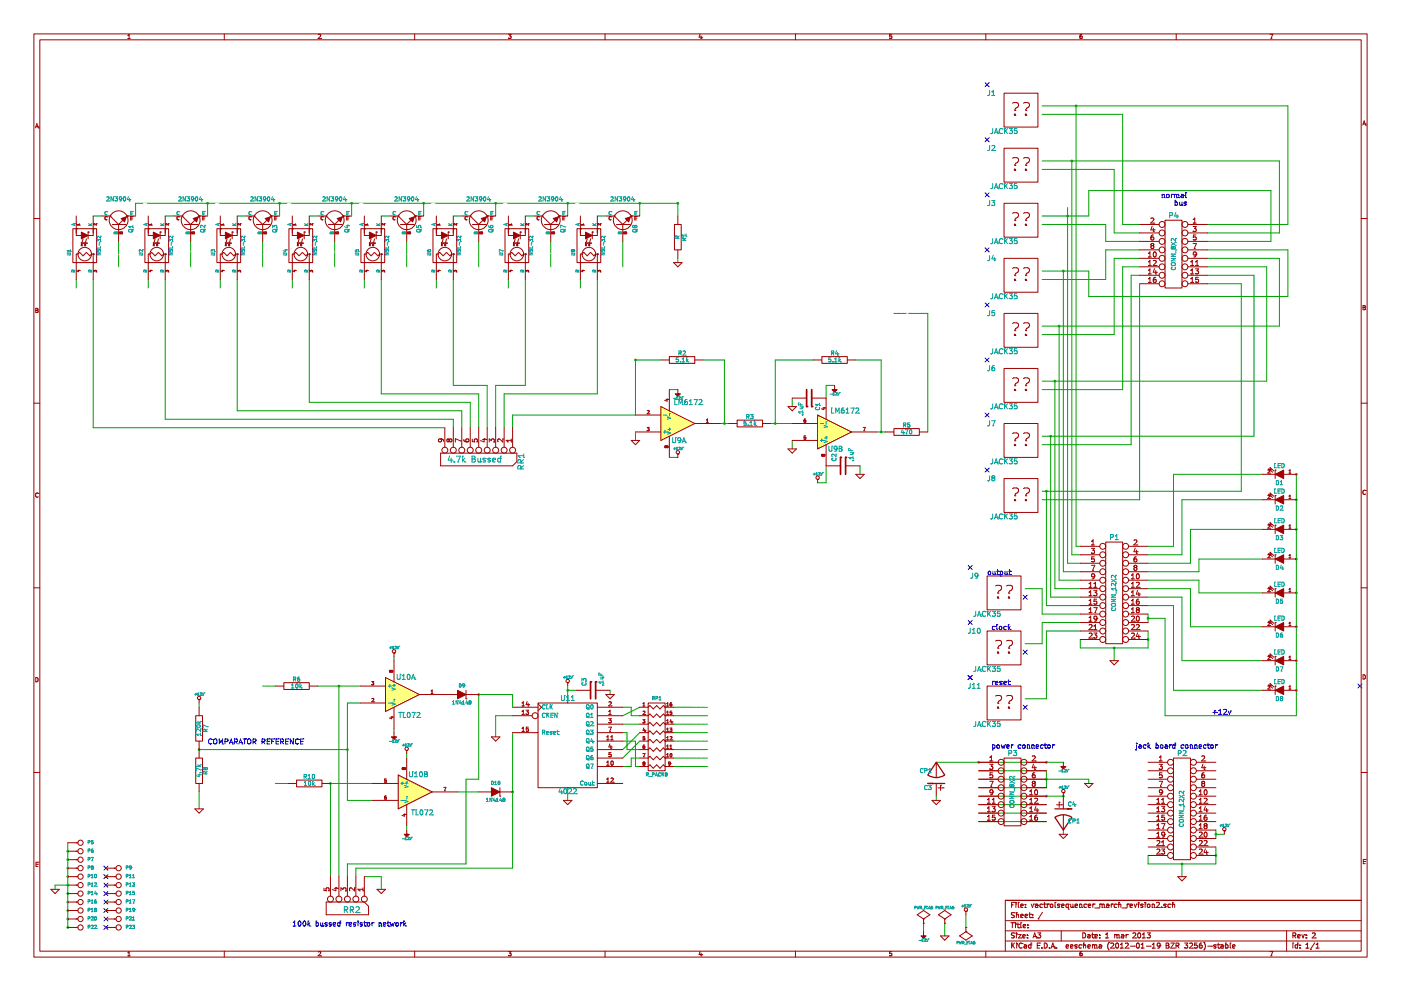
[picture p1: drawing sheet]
EESchema Schematic File Version 2  date 3/1/2013 7:57:41 AM
LIBS:power
LIBS:device
LIBS:transistors
LIBS:conn
LIBS:linear
LIBS:regul
LIBS:74xx
LIBS:cmos4000
LIBS:adc-dac
LIBS:memory
LIBS:xilinx
LIBS:special
LIBS:microcontrollers
LIBS:dsp
LIBS:microchip
LIBS:analog_switches
LIBS:motorola
LIBS:texas
LIBS:intel
LIBS:audio
LIBS:interface
LIBS:digital-audio
LIBS:philips
LIBS:display
LIBS:cypress
LIBS:siliconi
LIBS:opto
LIBS:atmel
LIBS:contrib
LIBS:valves
LIBS:jack
LIBS:lm359
LIBS:LowPassGate-cache
LIBS:mpy634p
LIBS:mpy634p2
LIBS:newlib
LIBS:LM3914 (2)
LIBS:vactrolsequencer-cache
EELAYER 25  0
EELAYER END
$Descr A3 16535 11700
encoding utf-8
Sheet 1 1
Title ""
Date "1 mar 2013"
Rev "2"
Comp ""
Comment1 ""
Comment2 ""
Comment3 ""
Comment4 ""
$EndDescr
Text Notes 11700 8100 0    60   ~ 0
reset
Text Notes 11700 7450 0    60   ~ 0
clock
Text Notes 11650 6800 0    60   ~ 0
output
Wire Wire Line
	15000 2250 15000 2850
Wire Wire Line
	15000 2250 12850 2250
Wire Wire Line
	12850 2250 12850 2550
Wire Wire Line
	12850 2550 12300 2550
Connection ~ 2350 8850
Connection ~ 4000 8100
Wire Wire Line
	4000 8100 4000 10350
Wire Wire Line
	14900 5600 13850 5600
Wire Wire Line
	13850 5600 13850 6450
Wire Wire Line
	13850 6450 13550 6450
Connection ~ 12400 5150
Wire Wire Line
	14250 3250 14800 3250
Wire Wire Line
	14800 3250 14800 5150
Wire Wire Line
	14800 5150 12300 5150
Connection ~ 12500 3850
Wire Wire Line
	14250 3050 15100 3050
Wire Wire Line
	15100 3050 15100 3850
Wire Wire Line
	15100 3850 12300 3850
Connection ~ 12600 2550
Wire Wire Line
	15000 2850 14250 2850
Connection ~ 12700 1250
Wire Wire Line
	14250 2650 15200 2650
Wire Wire Line
	15200 2650 15200 1250
Wire Wire Line
	15200 1250 12300 1250
Wire Wire Line
	13450 3150 13250 3150
Wire Wire Line
	13450 2950 13050 2950
Wire Wire Line
	13450 2750 13150 2750
Wire Wire Line
	12350 9500 11550 9500
Connection ~ 6050 9350
Wire Wire Line
	6050 8650 6050 10250
Wire Wire Line
	4100 10350 4100 10200
Wire Wire Line
	4100 10200 5500 10200
Wire Wire Line
	5500 10200 5500 9200
Wire Wire Line
	5500 9200 5650 9200
Wire Wire Line
	5650 9200 5650 8200
Connection ~ 5650 8200
Wire Wire Line
	7550 9050 7500 9050
Wire Wire Line
	7500 9050 7500 8750
Wire Wire Line
	7500 8750 7350 8750
Wire Wire Line
	7550 8850 7400 8850
Wire Wire Line
	7400 8850 7400 8650
Wire Wire Line
	7350 8950 7550 8750
Wire Wire Line
	7350 8550 7550 8550
Wire Wire Line
	7350 8350 7450 8350
Wire Wire Line
	9650 5700 9750 5700
Wire Wire Line
	7900 4600 8000 4600
Wire Wire Line
	800  10450 650  10450
Wire Wire Line
	650  10450 650  10500
Connection ~ 12350 9000
Wire Wire Line
	11050 9000 12550 9000
Wire Wire Line
	6700 8150 6800 8150
Wire Wire Line
	13950 10350 13950 10200
Connection ~ 14350 10100
Wire Wire Line
	14350 10000 14350 10200
Connection ~ 13550 7300
Wire Wire Line
	13550 7300 13750 7300
Connection ~ 13550 7550
Wire Wire Line
	13550 7450 13550 7650
Wire Wire Line
	12750 7350 12300 7350
Wire Wire Line
	12300 7350 12300 7600
Wire Wire Line
	12300 7600 12100 7600
Connection ~ 13150 7650
Wire Wire Line
	13150 7800 13150 7650
Wire Wire Line
	13550 7150 13850 7150
Wire Wire Line
	13850 7150 13850 8150
Wire Wire Line
	13850 8150 14900 8150
Wire Wire Line
	13550 7050 13950 7050
Wire Wire Line
	13550 6850 14150 6850
Wire Wire Line
	13550 6650 14050 6650
Wire Wire Line
	14900 5900 13950 5900
Wire Wire Line
	13950 7050 13950 7800
Wire Wire Line
	14150 6850 14150 7000
Wire Wire Line
	14150 7000 14900 7000
Wire Wire Line
	14050 6650 14050 6250
Wire Wire Line
	14050 6250 14900 6250
Wire Wire Line
	12750 7150 12350 7150
Wire Wire Line
	11550 9700 12350 9700
Wire Wire Line
	11550 9400 12550 9400
Wire Wire Line
	11550 9200 12850 9200
Wire Wire Line
	7350 2850 7350 3150
Wire Wire Line
	5650 2850 5650 3150
Wire Wire Line
	3950 2850 3950 3150
Wire Wire Line
	2250 2850 2250 3150
Wire Wire Line
	6200 3300 6200 4550
Wire Wire Line
	6200 4550 5850 4550
Wire Wire Line
	5850 4550 5850 5050
Wire Wire Line
	5650 5050 5650 4650
Wire Wire Line
	5650 4650 4500 4650
Wire Wire Line
	7050 3300 7050 4650
Wire Wire Line
	3650 3300 3650 4750
Wire Wire Line
	5350 5050 5350 4950
Wire Wire Line
	5350 4950 1950 4950
Wire Wire Line
	1950 4950 1950 3300
Wire Wire Line
	7800 4250 7500 4250
Wire Wire Line
	10900 10900 10900 11000
Wire Wire Line
	11050 9400 11050 9450
Connection ~ 12550 9400
Wire Wire Line
	12750 6650 12600 6650
Wire Wire Line
	8000 2550 8000 2400
Wire Wire Line
	12750 6950 12450 6950
Wire Wire Line
	12750 6750 12550 6750
Wire Wire Line
	12750 6550 12650 6550
Wire Wire Line
	12650 6550 12650 1900
Wire Wire Line
	12550 6750 12550 3200
Wire Wire Line
	12450 6950 12450 4500
Wire Wire Line
	12300 5250 13350 5250
Wire Wire Line
	13350 5250 13350 3250
Wire Wire Line
	12300 4600 13250 4600
Wire Wire Line
	13050 2950 13050 3300
Wire Wire Line
	13050 3300 12300 3300
Wire Wire Line
	13150 2750 13150 2000
Wire Wire Line
	13150 2000 12300 2000
Connection ~ 3900 9250
Connection ~ 12350 9200
Wire Wire Line
	12350 9100 12350 9300
Connection ~ 12350 9400
Wire Wire Line
	3100 8100 3250 8100
Wire Wire Line
	6050 8350 6050 8200
Wire Wire Line
	4650 8600 4650 8650
Wire Wire Line
	4250 8300 4100 8300
Wire Wire Line
	2350 8850 4100 8850
Wire Wire Line
	4250 8100 3750 8100
Wire Wire Line
	4650 7750 4650 7800
Wire Wire Line
	2350 8300 2350 8350
Wire Wire Line
	4800 8900 4800 8950
Wire Wire Line
	11150 10900 11150 11050
Wire Wire Line
	3250 9250 3400 9250
Connection ~ 15300 5600
Connection ~ 10400 5100
Wire Wire Line
	10400 5100 10400 4250
Wire Wire Line
	10400 4250 10100 4250
Connection ~ 8550 5000
Wire Wire Line
	8550 5000 8550 4250
Wire Wire Line
	8550 4250 8300 4250
Wire Wire Line
	9750 4700 9750 4550
Wire Wire Line
	10150 5500 10150 5600
Connection ~ 15300 7000
Connection ~ 15300 7400
Connection ~ 15300 6250
Connection ~ 5850 2400
Connection ~ 4150 2400
Connection ~ 2450 2400
Wire Wire Line
	5000 2400 5000 2550
Wire Wire Line
	4500 2550 4600 2550
Wire Wire Line
	4300 3400 4300 3300
Wire Wire Line
	5150 3400 5150 3300
Wire Wire Line
	5350 2550 5450 2550
Wire Wire Line
	5850 2400 5850 2550
Wire Wire Line
	7550 2550 7550 2400
Wire Wire Line
	7050 2550 7150 2550
Wire Wire Line
	6850 3400 6850 3300
Wire Wire Line
	6000 3400 6000 3300
Wire Wire Line
	6200 2550 6300 2550
Wire Wire Line
	6700 2400 6700 2550
Wire Wire Line
	3300 2400 3300 2550
Wire Wire Line
	2800 2550 2900 2550
Wire Wire Line
	2600 3400 2600 3300
Wire Wire Line
	3450 3400 3450 3300
Wire Wire Line
	3650 2550 3750 2550
Wire Wire Line
	4150 2400 4150 2550
Wire Wire Line
	2450 2400 2450 2550
Wire Wire Line
	1950 2550 2050 2550
Wire Wire Line
	1750 3400 1750 3300
Wire Wire Line
	900  3400 900  3300
Wire Wire Line
	8000 3050 8000 3100
Wire Wire Line
	9350 5000 9100 5000
Wire Wire Line
	9350 5200 9350 5300
Wire Wire Line
	7500 5100 7500 5200
Wire Wire Line
	8500 5000 8600 5000
Wire Wire Line
	10450 5100 10350 5100
Connection ~ 7500 4250
Wire Wire Line
	1100 2550 1200 2550
Wire Wire Line
	1600 2550 1600 2400
Connection ~ 3300 2400
Connection ~ 5000 2400
Connection ~ 6700 2400
Connection ~ 15300 6600
Connection ~ 15300 7800
Wire Wire Line
	7500 4250 7500 4900
Connection ~ 7550 2400
Wire Wire Line
	6050 8450 5850 8450
Wire Wire Line
	5850 8450 5850 8700
Wire Wire Line
	9350 4700 9350 4800
Wire Wire Line
	9750 5700 9750 5500
Wire Wire Line
	9600 4250 9150 4250
Wire Wire Line
	9150 4250 9150 5000
Connection ~ 9150 5000
Wire Wire Line
	7950 8450 8350 8450
Wire Wire Line
	7950 8350 8350 8350
Wire Wire Line
	7950 8850 8350 8850
Wire Wire Line
	7950 8550 8350 8550
Wire Wire Line
	7950 8750 8350 8750
Wire Wire Line
	7950 8950 8350 8950
Wire Wire Line
	7950 8650 8350 8650
Wire Wire Line
	7950 9050 8350 9050
Wire Wire Line
	11400 10800 11400 10950
Wire Wire Line
	4800 9750 4800 9800
Wire Wire Line
	4400 9250 3900 9250
Wire Wire Line
	4100 8300 4100 9450
Wire Wire Line
	4100 9450 4400 9450
Connection ~ 4100 8850
Wire Wire Line
	6050 8200 5650 8200
Wire Wire Line
	5400 9350 5650 9350
Wire Wire Line
	12850 9200 12850 9250
Wire Wire Line
	10550 3700 10950 3700
Wire Wire Line
	10950 3700 10950 5100
Wire Wire Line
	12300 1350 13250 1350
Wire Wire Line
	13250 1350 13250 2650
Wire Wire Line
	12300 2650 13050 2650
Wire Wire Line
	13050 2650 13050 2850
Wire Wire Line
	12300 3950 13150 3950
Wire Wire Line
	13150 3950 13150 3050
Wire Wire Line
	13250 4600 13250 3150
Wire Wire Line
	12300 5900 13450 5900
Wire Wire Line
	13450 5900 13450 3350
Wire Wire Line
	12400 5150 12400 7050
Wire Wire Line
	12500 3850 12500 6850
Wire Wire Line
	12700 1250 12700 6450
Wire Wire Line
	12700 6450 12750 6450
Wire Wire Line
	12500 6850 12750 6850
Wire Wire Line
	12400 7050 12750 7050
Wire Wire Line
	12350 7150 12350 5800
Wire Wire Line
	1600 2400 8000 2400
Connection ~ 8000 2400
Wire Wire Line
	6700 9450 6700 9300
Wire Wire Line
	12550 9850 12550 9800
Connection ~ 11550 9000
Wire Wire Line
	7500 4900 6050 4900
Wire Wire Line
	6050 4900 6050 5050
Wire Wire Line
	5250 5050 1100 5050
Wire Wire Line
	1100 5050 1100 3300
Wire Wire Line
	2800 3300 2800 4850
Wire Wire Line
	2800 4850 5450 4850
Wire Wire Line
	5450 4850 5450 5050
Wire Wire Line
	4500 4650 4500 3300
Wire Wire Line
	3650 4750 5550 4750
Wire Wire Line
	5550 4750 5550 5050
Wire Wire Line
	7050 4650 5950 4650
Wire Wire Line
	5950 4650 5950 5050
Wire Wire Line
	5350 3300 5350 4550
Wire Wire Line
	5350 4550 5750 4550
Wire Wire Line
	5750 4550 5750 5050
Wire Wire Line
	1400 2850 1400 3150
Wire Wire Line
	3100 2850 3100 3150
Wire Wire Line
	4800 2850 4800 3150
Wire Wire Line
	6500 2850 6500 3150
Wire Wire Line
	12350 9100 11550 9100
Wire Wire Line
	12350 9300 11550 9300
Wire Wire Line
	11550 9600 12350 9600
Connection ~ 15300 5900
Wire Wire Line
	13950 5900 13950 6550
Wire Wire Line
	14900 6600 14150 6600
Wire Wire Line
	14150 6600 14150 6750
Wire Wire Line
	14900 7400 14050 7400
Wire Wire Line
	14050 7400 14050 6950
Wire Wire Line
	13950 6550 13550 6550
Wire Wire Line
	14150 6750 13550 6750
Wire Wire Line
	14050 6950 13550 6950
Wire Wire Line
	13950 7800 14900 7800
Wire Wire Line
	13550 7650 12750 7650
Wire Wire Line
	12750 7650 12750 7550
Wire Wire Line
	12100 6950 12300 6950
Wire Wire Line
	12300 6950 12300 7250
Wire Wire Line
	12300 7250 12750 7250
Wire Wire Line
	12100 8250 12350 8250
Wire Wire Line
	12350 8250 12350 7450
Wire Wire Line
	12350 7450 12750 7450
Wire Wire Line
	13550 7350 13550 7250
Wire Wire Line
	13550 10100 13550 10200
Wire Wire Line
	13550 10200 14350 10200
Wire Wire Line
	14350 9900 14350 9800
Wire Wire Line
	14450 9850 14350 9850
Connection ~ 14350 9850
Wire Wire Line
	7200 8150 7200 8200
Wire Wire Line
	15300 5600 15300 8450
Wire Wire Line
	15300 8450 13750 8450
Wire Wire Line
	13750 8450 13750 7300
Connection ~ 15300 8150
Wire Wire Line
	800  9950 800  10950
Connection ~ 800  10050
Connection ~ 800  10150
Connection ~ 800  10250
Connection ~ 800  10350
Connection ~ 800  10450
Connection ~ 800  10550
Connection ~ 800  10650
Connection ~ 800  10750
Connection ~ 800  10850
Connection ~ 800  10950
Wire Wire Line
	7900 5400 8000 5400
Wire Wire Line
	9750 4550 9850 4550
Wire Wire Line
	7350 8450 7550 8350
Wire Wire Line
	7450 8350 7450 8450
Wire Wire Line
	7450 8450 7550 8450
Wire Wire Line
	7550 8650 7350 8850
Wire Wire Line
	7400 8650 7350 8650
Wire Wire Line
	7350 9050 7450 9050
Wire Wire Line
	7450 9050 7450 8950
Wire Wire Line
	7450 8950 7550 8950
Wire Wire Line
	4300 10350 4500 10350
Wire Wire Line
	4500 10350 4500 10500
Wire Wire Line
	3900 9250 3900 10350
Connection ~ 13950 10200
Wire Wire Line
	4200 10350 4200 10250
Wire Wire Line
	4200 10250 6050 10250
Wire Wire Line
	13250 2650 13450 2650
Wire Wire Line
	13050 2850 13450 2850
Wire Wire Line
	13150 3050 13450 3050
Wire Wire Line
	13350 3250 13450 3250
Wire Wire Line
	12300 1900 15100 1900
Wire Wire Line
	15100 1900 15100 2750
Wire Wire Line
	15100 2750 14250 2750
Connection ~ 12650 1900
Wire Wire Line
	12300 3200 12850 3200
Wire Wire Line
	12850 3200 12850 3500
Wire Wire Line
	12850 3500 15200 3500
Wire Wire Line
	15200 3500 15200 2950
Wire Wire Line
	15200 2950 14250 2950
Connection ~ 12550 3200
Wire Wire Line
	12300 4500 14950 4500
Wire Wire Line
	14950 4500 14950 3150
Wire Wire Line
	14950 3150 14250 3150
Connection ~ 12450 4500
Wire Wire Line
	12300 5800 14650 5800
Wire Wire Line
	14650 5800 14650 3350
Wire Wire Line
	14650 3350 14250 3350
Connection ~ 12350 5800
Wire Wire Line
	6700 8300 6700 8100
Connection ~ 6700 8150
Wire Wire Line
	2350 9350 2350 9550
Wire Wire Line
	12600 6650 12600 2450
$Comp
L R R8
U 1 1
P 2350 9100
F 0 "R8" V 2430 9100 50  0000 C CNN
F 1 "4.7k" V 2350 9100 50  0000 C CNN
	1    2350 9100
	1    0    0    -1  
$EndComp
$Comp
L +12V #PWR01
U 1 1
P 6700 8100
F 0 "#PWR01" H 6700 8050 20  0001 C CNN
F 1 "+12V" H 6700 8200 30  0000 C CNN
	1    6700 8100
	1    0    0    -1  
$EndComp
Text Notes 14300 8450 0    60   ~ 0
+12v
Text Notes 3450 10950 0    60   ~ 0
100k bussed resistor network
Text Notes 2450 8800 0    60   ~ 0
COMPARATOR REFERENCE\n
$Comp
L GND #PWR02
U 1 1
P 2350 9550
F 0 "#PWR02" H 2350 9550 30  0001 C CNN
F 1 "GND" H 2350 9480 30  0001 C CNN
	1    2350 9550
	1    0    0    -1  
$EndComp
$Comp
L GND #PWR03
U 1 1
P 4500 10500
F 0 "#PWR03" H 4500 10500 30  0001 C CNN
F 1 "GND" H 4500 10430 30  0001 C CNN
	1    4500 10500
	1    0    0    -1  
$EndComp
$Comp
L RR5 RR2
U 1 1
P 4100 10700
F 0 "RR2" V 4150 10750 70  0000 C CNN
F 1 "100k" H 8230 21400 100 0001 C CNN
F 4 "652-4605X-1LF-100K" H 4100 10700 60  0001 C CNN "part"
	1    4100 10700
	0    1    1    0   
$EndComp
NoConn ~ 16050 8100
NoConn ~ 1250 10950
NoConn ~ 1250 10850
NoConn ~ 1250 10750
NoConn ~ 1250 10650
NoConn ~ 1250 10550
NoConn ~ 1250 10450
NoConn ~ 1250 10350
NoConn ~ 1250 10250
$Comp
L GND #PWR04
U 1 1
P 650 10500
F 0 "#PWR04" H 650 10500 30  0001 C CNN
F 1 "GND" H 650 10430 30  0001 C CNN
	1    650  10500
	1    0    0    -1  
$EndComp
$Comp
L CONN_1 P9
U 1 1
P 1400 10250
F 0 "P9" H 1480 10250 40  0000 L CNN
F 1 "CONN_1" H 1400 10305 30  0001 C CNN
	1    1400 10250
	1    0    0    -1  
$EndComp
$Comp
L CONN_1 P11
U 1 1
P 1400 10350
F 0 "P11" H 1480 10350 40  0000 L CNN
F 1 "CONN_1" H 1400 10405 30  0001 C CNN
	1    1400 10350
	1    0    0    -1  
$EndComp
$Comp
L CONN_1 P15
U 1 1
P 1400 10550
F 0 "P15" H 1480 10550 40  0000 L CNN
F 1 "CONN_1" H 1400 10605 30  0001 C CNN
	1    1400 10550
	1    0    0    -1  
$EndComp
$Comp
L CONN_1 P13
U 1 1
P 1400 10450
F 0 "P13" H 1480 10450 40  0000 L CNN
F 1 "CONN_1" H 1400 10505 30  0001 C CNN
	1    1400 10450
	1    0    0    -1  
$EndComp
$Comp
L CONN_1 P21
U 1 1
P 1400 10850
F 0 "P21" H 1480 10850 40  0000 L CNN
F 1 "CONN_1" H 1400 10905 30  0001 C CNN
	1    1400 10850
	1    0    0    -1  
$EndComp
$Comp
L CONN_1 P23
U 1 1
P 1400 10950
F 0 "P23" H 1480 10950 40  0000 L CNN
F 1 "CONN_1" H 1400 11005 30  0001 C CNN
	1    1400 10950
	1    0    0    -1  
$EndComp
$Comp
L CONN_1 P19
U 1 1
P 1400 10750
F 0 "P19" H 1480 10750 40  0000 L CNN
F 1 "CONN_1" H 1400 10805 30  0001 C CNN
	1    1400 10750
	1    0    0    -1  
$EndComp
$Comp
L CONN_1 P17
U 1 1
P 1400 10650
F 0 "P17" H 1480 10650 40  0000 L CNN
F 1 "CONN_1" H 1400 10705 30  0001 C CNN
	1    1400 10650
	1    0    0    -1  
$EndComp
$Comp
L CONN_1 P18
U 1 1
P 950 10750
F 0 "P18" H 1030 10750 40  0000 L CNN
F 1 "CONN_1" H 950 10805 30  0001 C CNN
	1    950  10750
	1    0    0    -1  
$EndComp
$Comp
L CONN_1 P20
U 1 1
P 950 10850
F 0 "P20" H 1030 10850 40  0000 L CNN
F 1 "CONN_1" H 950 10905 30  0001 C CNN
	1    950  10850
	1    0    0    -1  
$EndComp
$Comp
L CONN_1 P22
U 1 1
P 950 10950
F 0 "P22" H 1030 10950 40  0000 L CNN
F 1 "CONN_1" H 950 11005 30  0001 C CNN
	1    950  10950
	1    0    0    -1  
$EndComp
$Comp
L CONN_1 P10
U 1 1
P 950 10350
F 0 "P10" H 1030 10350 40  0000 L CNN
F 1 "CONN_1" H 950 10405 30  0001 C CNN
	1    950  10350
	1    0    0    -1  
$EndComp
$Comp
L CONN_1 P12
U 1 1
P 950 10450
F 0 "P12" H 1030 10450 40  0000 L CNN
F 1 "CONN_1" H 950 10505 30  0001 C CNN
	1    950  10450
	1    0    0    -1  
$EndComp
$Comp
L CONN_1 P16
U 1 1
P 950 10650
F 0 "P16" H 1030 10650 40  0000 L CNN
F 1 "CONN_1" H 950 10705 30  0001 C CNN
	1    950  10650
	1    0    0    -1  
$EndComp
$Comp
L CONN_1 P14
U 1 1
P 950 10550
F 0 "P14" H 1030 10550 40  0000 L CNN
F 1 "CONN_1" H 950 10605 30  0001 C CNN
	1    950  10550
	1    0    0    -1  
$EndComp
$Comp
L CONN_1 P7
U 1 1
P 950 10150
F 0 "P7" H 1030 10150 40  0000 L CNN
F 1 "CONN_1" H 950 10205 30  0001 C CNN
	1    950  10150
	1    0    0    -1  
$EndComp
$Comp
L CONN_1 P8
U 1 1
P 950 10250
F 0 "P8" H 1030 10250 40  0000 L CNN
F 1 "CONN_1" H 950 10305 30  0001 C CNN
	1    950  10250
	1    0    0    -1  
$EndComp
$Comp
L CONN_1 P6
U 1 1
P 950 10050
F 0 "P6" H 1030 10050 40  0000 L CNN
F 1 "CONN_1" H 950 10105 30  0001 C CNN
	1    950  10050
	1    0    0    -1  
$EndComp
$Comp
L CONN_1 P5
U 1 1
P 950 9950
F 0 "P5" H 1030 9950 40  0000 L CNN
F 1 "CONN_1" H 950 10005 30  0001 C CNN
	1    950  9950
	1    0    0    -1  
$EndComp
$Comp
L -12V #PWR05
U 1 1
P 12550 9000
F 0 "#PWR05" H 12550 9130 20  0001 C CNN
F 1 "-12V" H 12550 9100 30  0000 C CNN
	1    12550 9000
	-1   0    0    1   
$EndComp
$Comp
L GND #PWR06
U 1 1
P 7200 8200
F 0 "#PWR06" H 7200 8200 30  0001 C CNN
F 1 "GND" H 7200 8130 30  0001 C CNN
	1    7200 8200
	1    0    0    -1  
$EndComp
$Comp
L C C3
U 1 1
P 7000 8150
F 0 "C3" H 7050 8250 50  0000 L CNN
F 1 ".1uF" H 7050 8050 50  0000 L CNN
	1    7000 8150
	0    -1   -1   0   
$EndComp
NoConn ~ 11450 6700
Text Label 14350 9700 0    60   ~ 0
anode8
Text Label 14350 9600 0    60   ~ 0
anode7
Text Label 14350 9500 0    60   ~ 0
anode6
Text Label 14350 9400 0    60   ~ 0
anode5
Text Label 14350 9300 0    60   ~ 0
anode4
Text Label 14350 9200 0    60   ~ 0
anode3
Text Label 14350 9100 0    60   ~ 0
anode2
Text Label 14350 9000 0    60   ~ 0
anode1
$Comp
L +12V #PWR07
U 1 1
P 14450 9850
F 0 "#PWR07" H 14450 9800 20  0001 C CNN
F 1 "+12V" H 14450 9950 30  0000 C CNN
	1    14450 9850
	-1   0    0    -1  
$EndComp
$Comp
L GND #PWR08
U 1 1
P 13950 10350
F 0 "#PWR08" H 13950 10350 30  0001 C CNN
F 1 "GND" H 13950 10280 30  0001 C CNN
	1    13950 10350
	1    0    0    -1  
$EndComp
Text Label 6850 2550 1    60   ~ 0
anode8
Text Label 6000 2550 1    60   ~ 0
anode7
Text Label 5150 2550 1    60   ~ 0
anode6
Text Label 4300 2550 1    60   ~ 0
anode5
Text Label 3450 2550 1    60   ~ 0
anode4
Text Label 2600 2550 1    60   ~ 0
anode3
Text Label 1750 2550 1    60   ~ 0
anode2
Text Label 900  2550 1    60   ~ 0
anode1
$Comp
L CONN_12X2 P2
U 1 1
P 13950 9550
F 0 "P2" H 13950 10200 60  0000 C CNN
F 1 "CONN_12X2" V 13950 9550 50  0000 C CNN
	1    13950 9550
	1    0    0    -1  
$EndComp
$Comp
L CONN_12X2 P1
U 1 1
P 13150 7000
F 0 "P1" H 13150 7650 60  0000 C CNN
F 1 "CONN_12X2" V 13150 7000 50  0000 C CNN
	1    13150 7000
	1    0    0    -1  
$EndComp
$Comp
L -12V #PWR09
U 1 1
P 4650 8650
F 0 "#PWR09" H 4650 8780 20  0001 C CNN
F 1 "-12V" H 4650 8750 30  0000 C CNN
	1    4650 8650
	-1   0    0    1   
$EndComp
$Comp
L -12V #PWR010
U 1 1
P 4800 9800
F 0 "#PWR010" H 4800 9930 20  0001 C CNN
F 1 "-12V" H 4800 9900 30  0000 C CNN
	1    4800 9800
	-1   0    0    1   
$EndComp
$Comp
L CONN_8X2 P4
U 1 1
P 13850 3000
F 0 "P4" H 13850 3450 60  0000 C CNN
F 1 "CONN_8X2" V 13850 3000 50  0000 C CNN
	1    13850 3000
	-1   0    0    -1  
$EndComp
$Comp
L CONN_8X2 P3
U 1 1
P 11950 9350
F 0 "P3" H 11950 9800 60  0000 C CNN
F 1 "CONN_8X2" V 11950 9350 50  0000 C CNN
	1    11950 9350
	1    0    0    -1  
$EndComp
Text Label 7350 3150 1    60   ~ 0
led8
Text Label 6500 3150 1    60   ~ 0
led7
Text Label 5650 3150 1    60   ~ 0
led6
Text Label 4800 3150 1    60   ~ 0
led5
Text Label 3950 3150 1    60   ~ 0
led4
Text Label 3100 3150 1    60   ~ 0
led3
Text Label 2250 3150 1    60   ~ 0
led2
Text Label 1400 3150 1    60   ~ 0
led1
Text Label 2600 3400 3    60   ~ 0
input3
Text Label 6000 3400 3    60   ~ 0
input7
$Comp
L R_PACK8 RP1
U 1 1
P 7750 8700
F 0 "RP1" H 7750 9150 40  0000 C CNN
F 1 "R_PACK8" H 7750 8250 40  0000 C CNN
	1    7750 8700
	1    0    0    -1  
$EndComp
$Comp
L RR8 RR1
U 1 1
P 5600 5400
F 0 "RR1" H 5650 5950 70  0000 C CNN
F 1 "4.7k Bussed" V 5630 5400 70  0000 C CNN
F 4 "652-4609X-1LF-4.7K" H 5600 5400 60  0001 C CNN "part"
	1    5600 5400
	0    1    1    0   
$EndComp
$Comp
L -12V #PWR011
U 1 1
P 10900 11000
F 0 "#PWR011" H 10900 11130 20  0001 C CNN
F 1 "-12V" H 10900 11100 30  0000 C CNN
	1    10900 11000
	-1   0    0    1   
$EndComp
$Comp
L CP1 C3
U 1 1
P 11050 9200
F 0 "C3" H 11100 9300 50  0000 L CNN
F 1 "CP1" H 11100 9100 50  0000 L CNN
	1    11050 9200
	-1   0    0    1   
$EndComp
$Comp
L GND #PWR012
U 1 1
P 11050 9450
F 0 "#PWR012" H 11050 9450 30  0001 C CNN
F 1 "GND" H 11050 9380 30  0001 C CNN
	1    11050 9450
	1    0    0    -1  
$EndComp
$Comp
L PWR_FLAG #FLG013
U 1 1
P 10900 10900
F 0 "#FLG013" H 10900 10995 30  0001 C CNN
F 1 "PWR_FLAG" H 10900 11080 30  0000 C CNN
	1    10900 10900
	1    0    0    -1  
$EndComp
$Comp
L 2N3904 Q8
U 1 1
P 7350 2650
F 0 "Q8" H 7350 2500 50  0000 R CNN
F 1 "2N3904" V 7650 2800 50  0000 R CNN
	1    7350 2650
	0    -1   -1   0   
$EndComp
$Comp
L 2N3904 Q7
U 1 1
P 6500 2650
F 0 "Q7" H 6500 2500 50  0000 R CNN
F 1 "2N3904" V 6800 2800 50  0000 R CNN
	1    6500 2650
	0    -1   -1   0   
$EndComp
$Comp
L 2N3904 Q6
U 1 1
P 5650 2650
F 0 "Q6" H 5650 2500 50  0000 R CNN
F 1 "2N3904" V 5950 2800 50  0000 R CNN
	1    5650 2650
	0    -1   -1   0   
$EndComp
$Comp
L 2N3904 Q5
U 1 1
P 4800 2650
F 0 "Q5" H 4800 2500 50  0000 R CNN
F 1 "2N3904" V 5100 2800 50  0000 R CNN
	1    4800 2650
	0    -1   -1   0   
$EndComp
$Comp
L 2N3904 Q4
U 1 1
P 3950 2650
F 0 "Q4" H 3950 2500 50  0000 R CNN
F 1 "2N3904" V 4250 2800 50  0000 R CNN
	1    3950 2650
	0    -1   -1   0   
$EndComp
$Comp
L 2N3904 Q3
U 1 1
P 3100 2650
F 0 "Q3" H 3100 2500 50  0000 R CNN
F 1 "2N3904" V 3400 2800 50  0000 R CNN
	1    3100 2650
	0    -1   -1   0   
$EndComp
$Comp
L 2N3904 Q2
U 1 1
P 2250 2650
F 0 "Q2" H 2250 2500 50  0000 R CNN
F 1 "2N3904" V 2550 2800 50  0000 R CNN
	1    2250 2650
	0    -1   -1   0   
$EndComp
$Comp
L 2N3904 Q1
U 1 1
P 1400 2650
F 0 "Q1" H 1400 2500 50  0000 R CNN
F 1 "2N3904" V 1700 2800 50  0000 R CNN
	1    1400 2650
	0    -1   -1   0   
$EndComp
$Comp
L GND #PWR014
U 1 1
P 12550 9850
F 0 "#PWR014" H 12550 9850 30  0001 C CNN
F 1 "GND" H 12550 9780 30  0001 C CNN
	1    12550 9850
	1    0    0    -1  
$EndComp
$Comp
L CP1 C4
U 1 1
P 12550 9600
F 0 "C4" H 12600 9700 50  0000 L CNN
F 1 "CP1" H 12600 9500 50  0000 L CNN
	1    12550 9600
	1    0    0    -1  
$EndComp
$Comp
L GND #PWR015
U 1 1
P 6700 9450
F 0 "#PWR015" H 6700 9450 30  0001 C CNN
F 1 "GND" H 6700 9380 30  0001 C CNN
	1    6700 9450
	1    0    0    -1  
$EndComp
NoConn ~ 11450 8000
NoConn ~ 11450 8000
NoConn ~ 11450 7350
NoConn ~ 12100 7050
NoConn ~ 12100 7700
NoConn ~ 12100 8350
NoConn ~ 11650 1000
NoConn ~ 11650 1650
NoConn ~ 11650 2300
NoConn ~ 11650 2950
NoConn ~ 11650 3600
NoConn ~ 11650 4250
NoConn ~ 11650 4900
NoConn ~ 11650 5550
$Comp
L JACK35 J10
U 1 1
P 11850 7650
F 0 "J10" H 11500 7450 60  0000 C CNN
F 1 "JACK35" H 11650 7900 60  0000 C CNN
	1    11850 7650
	1    0    0    1   
$EndComp
$Comp
L JACK35 J8
U 1 1
P 12050 5850
F 0 "J8" H 11700 5650 60  0000 C CNN
F 1 "JACK35" H 11850 6100 60  0000 C CNN
	1    12050 5850
	1    0    0    1   
$EndComp
$Comp
L JACK35 J7
U 1 1
P 12050 5200
F 0 "J7" H 11700 5000 60  0000 C CNN
F 1 "JACK35" H 11850 5450 60  0000 C CNN
	1    12050 5200
	1    0    0    1   
$EndComp
$Comp
L JACK35 J2
U 1 1
P 12050 1950
F 0 "J2" H 11700 1750 60  0000 C CNN
F 1 "JACK35" H 11850 2200 60  0000 C CNN
	1    12050 1950
	1    0    0    1   
$EndComp
Text Label 3250 9250 0    60   ~ 0
reset
Text Label 3100 8100 0    60   ~ 0
clock
Text Notes 14012 2350 2    60   ~ 0
normal\nbus
Text Notes 14368 8850 2    60   ~ 0
jack board connector
Text Label 13550 10000 2    60   ~ 0
reset
Text Label 13550 9900 2    60   ~ 0
clock
Text Label 13550 9800 2    60   ~ 0
output
Text Label 13550 9700 2    60   ~ 0
input8
Text Label 13550 9600 2    60   ~ 0
input7
Text Label 13550 9500 2    60   ~ 0
input6
Text Label 13550 9400 2    60   ~ 0
input5
Text Label 13550 9300 2    60   ~ 0
input4
Text Label 13550 9200 2    60   ~ 0
input3
Text Label 13550 9100 2    60   ~ 0
input2
Text Label 13550 9000 2    60   ~ 0
input1
Text Label 10550 3700 0    60   ~ 0
output
$Comp
L GND #PWR016
U 1 1
P 13150 7800
F 0 "#PWR016" H 13150 7800 30  0001 C CNN
F 1 "GND" H 13150 7730 30  0001 C CNN
	1    13150 7800
	1    0    0    -1  
$EndComp
Text Notes 11700 8850 0    60   ~ 0
power connector
Text Label 900  3400 3    60   ~ 0
input1
Text Label 1750 3400 3    60   ~ 0
input2
Text Label 3450 3400 3    60   ~ 0
input4
Text Label 4300 3400 3    60   ~ 0
input5
Text Label 5150 3400 3    60   ~ 0
input6
Text Label 6850 3400 3    60   ~ 0
input8
$Comp
L JACK35 J11
U 1 1
P 11850 8300
F 0 "J11" H 11500 8100 60  0000 C CNN
F 1 "JACK35" H 11650 8550 60  0000 C CNN
	1    11850 8300
	1    0    0    1   
$EndComp
$Comp
L JACK35 J9
U 1 1
P 11850 7000
F 0 "J9" H 11500 6800 60  0000 C CNN
F 1 "JACK35" H 11650 7250 60  0000 C CNN
	1    11850 7000
	1    0    0    1   
$EndComp
$Comp
L JACK35 J5
U 1 1
P 12050 3900
F 0 "J5" H 11700 3700 60  0000 C CNN
F 1 "JACK35" H 11850 4150 60  0000 C CNN
	1    12050 3900
	1    0    0    1   
$EndComp
$Comp
L JACK35 J4
U 1 1
P 12050 3250
F 0 "J4" H 11700 3050 60  0000 C CNN
F 1 "JACK35" H 11850 3500 60  0000 C CNN
	1    12050 3250
	1    0    0    1   
$EndComp
$Comp
L JACK35 J6
U 1 1
P 12050 4550
F 0 "J6" H 11700 4350 60  0000 C CNN
F 1 "JACK35" H 11850 4800 60  0000 C CNN
	1    12050 4550
	1    0    0    1   
$EndComp
$Comp
L JACK35 J3
U 1 1
P 12050 2600
F 0 "J3" H 11700 2400 60  0000 C CNN
F 1 "JACK35" H 11850 2850 60  0000 C CNN
	1    12050 2600
	1    0    0    1   
$EndComp
$Comp
L JACK35 J1
U 1 1
P 12050 1300
F 0 "J1" H 11700 1100 60  0000 C CNN
F 1 "JACK35" H 11850 1550 60  0000 C CNN
	1    12050 1300
	1    0    0    1   
$EndComp
$Comp
L GND #PWR017
U 1 1
P 12850 9250
F 0 "#PWR017" H 12850 9250 30  0001 C CNN
F 1 "GND" H 12850 9180 30  0001 C CNN
	1    12850 9250
	1    0    0    -1  
$EndComp
$Comp
L +12V #PWR018
U 1 1
P 12550 9400
F 0 "#PWR018" H 12550 9350 20  0001 C CNN
F 1 "+12V" H 12550 9500 30  0000 C CNN
	1    12550 9400
	1    0    0    -1  
$EndComp
$Comp
L DIODE D9
U 1 1
P 5450 8200
F 0 "D9" H 5450 8300 40  0000 C CNN
F 1 "1N4148" H 5450 8100 40  0000 C CNN
	1    5450 8200
	1    0    0    -1  
$EndComp
$Comp
L TL072 U10
U 1 1
P 4750 8200
F 0 "U10" H 4700 8400 60  0000 L CNN
F 1 "TL072" H 4700 7950 60  0000 L CNN
	1    4750 8200
	1    0    0    -1  
$EndComp
$Comp
L +12V #PWR019
U 1 1
P 4650 7750
F 0 "#PWR019" H 4650 7700 20  0001 C CNN
F 1 "+12V" H 4650 7850 30  0000 C CNN
	1    4650 7750
	1    0    0    -1  
$EndComp
$Comp
L R R6
U 1 1
P 3500 8100
F 0 "R6" V 3580 8100 50  0000 C CNN
F 1 "10k" V 3500 8100 50  0000 C CNN
	1    3500 8100
	0    -1   -1   0   
$EndComp
$Comp
L +12V #PWR020
U 1 1
P 2350 8300
F 0 "#PWR020" H 2350 8250 20  0001 C CNN
F 1 "+12V" H 2350 8400 30  0000 C CNN
	1    2350 8300
	1    0    0    -1  
$EndComp
$Comp
L 4022 U11
U 1 1
P 6700 8800
F 0 "U11" H 6700 9350 60  0000 C CNN
F 1 "4022" H 6700 8250 60  0000 C CNN
	1    6700 8800
	1    0    0    -1  
$EndComp
$Comp
L DIODE D10
U 1 1
P 5850 9350
F 0 "D10" H 5850 9450 40  0000 C CNN
F 1 "1N4148" H 5850 9250 40  0000 C CNN
	1    5850 9350
	1    0    0    -1  
$EndComp
$Comp
L R R10
U 1 1
P 3650 9250
F 0 "R10" V 3730 9250 50  0000 C CNN
F 1 "10k" V 3650 9250 50  0000 C CNN
	1    3650 9250
	0    -1   -1   0   
$EndComp
$Comp
L +12V #PWR021
U 1 1
P 4800 8900
F 0 "#PWR021" H 4800 8850 20  0001 C CNN
F 1 "+12V" H 4800 9000 30  0000 C CNN
	1    4800 8900
	1    0    0    -1  
$EndComp
$Comp
L R R7
U 1 1
P 2350 8600
F 0 "R7" V 2430 8600 50  0000 C CNN
F 1 "120k" V 2350 8600 50  0000 C CNN
	1    2350 8600
	1    0    0    -1  
$EndComp
$Comp
L TL072 U10
U 2 1
P 4900 9350
F 0 "U10" H 4850 9550 60  0000 L CNN
F 1 "TL072" H 4850 9100 60  0000 L CNN
	2    4900 9350
	1    0    0    -1  
$EndComp
$Comp
L GND #PWR022
U 1 1
P 11150 11050
F 0 "#PWR022" H 11150 11050 30  0001 C CNN
F 1 "GND" H 11150 10980 30  0001 C CNN
	1    11150 11050
	1    0    0    -1  
$EndComp
$Comp
L +12V #PWR023
U 1 1
P 11400 10800
F 0 "#PWR023" H 11400 10750 20  0001 C CNN
F 1 "+12V" H 11400 10900 30  0000 C CNN
	1    11400 10800
	1    0    0    -1  
$EndComp
$Comp
L PWR_FLAG #FLG024
U 1 1
P 11400 10950
F 0 "#FLG024" H 11400 11045 30  0001 C CNN
F 1 "PWR_FLAG" H 11400 11130 30  0000 C CNN
	1    11400 10950
	-1   0    0    1   
$EndComp
$Comp
L PWR_FLAG #FLG025
U 1 1
P 11150 10900
F 0 "#FLG025" H 11150 10995 30  0001 C CNN
F 1 "PWR_FLAG" H 11150 11080 30  0000 C CNN
	1    11150 10900
	1    0    0    -1  
$EndComp
Text Label 8158 9050 0    60   ~ 0
led5
Text Label 8158 8650 0    60   ~ 0
led6
Text Label 8158 8950 0    60   ~ 0
led8
Text Label 8158 8750 0    60   ~ 0
led7
Text Label 8158 8550 0    60   ~ 0
led3
Text Label 8158 8850 0    60   ~ 0
led4
Text Label 8158 8350 0    60   ~ 0
led2
Text Label 8158 8450 0    60   ~ 0
led1
$Comp
L GND #PWR026
U 1 1
P 10150 5600
F 0 "#PWR026" H 10150 5600 30  0001 C CNN
F 1 "GND" H 10150 5530 30  0001 C CNN
	1    10150 5600
	1    0    0    -1  
$EndComp
$Comp
L C C2
U 1 1
P 9950 5500
F 0 "C2" H 10000 5600 50  0000 L CNN
F 1 ".1uF" H 10000 5400 50  0000 L CNN
	1    9950 5500
	0    -1   -1   0   
$EndComp
$Comp
L GND #PWR027
U 1 1
P 9350 4800
F 0 "#PWR027" H 9350 4800 30  0001 C CNN
F 1 "GND" H 9350 4730 30  0001 C CNN
	1    9350 4800
	1    0    0    -1  
$EndComp
$Comp
L C C1
U 1 1
P 9550 4700
F 0 "C1" H 9600 4800 50  0000 L CNN
F 1 ".1uF" H 9600 4600 50  0000 L CNN
	1    9550 4700
	0    1    1    0   
$EndComp
$Comp
L NSL-32 U5
U 1 1
P 4400 2900
F 0 "U5" H 4480 3080 40  0000 C CNN
F 1 "NSL-32" H 4400 2727 40  0000 C CNN
	1    4400 2900
	0    -1   1    0   
$EndComp
$Comp
L LED D5
U 1 1
P 15100 7000
F 0 "D5" H 15100 7100 50  0000 C CNN
F 1 "LED" H 15100 6900 50  0000 C CNN
	1    15100 7000
	-1   0    0    1   
$EndComp
$Comp
L LED D6
U 1 1
P 15100 7400
F 0 "D6" H 15100 7500 50  0000 C CNN
F 1 "LED" H 15100 7300 50  0000 C CNN
	1    15100 7400
	-1   0    0    1   
$EndComp
$Comp
L NSL-32 U6
U 1 1
P 5250 2900
F 0 "U6" H 5330 3080 40  0000 C CNN
F 1 "NSL-32" H 5250 2727 40  0000 C CNN
	1    5250 2900
	0    -1   1    0   
$EndComp
$Comp
L NSL-32 U8
U 1 1
P 6950 2900
F 0 "U8" H 7030 3080 40  0000 C CNN
F 1 "NSL-32" H 6950 2727 40  0000 C CNN
	1    6950 2900
	0    -1   1    0   
$EndComp
$Comp
L LED D8
U 1 1
P 15100 8150
F 0 "D8" H 15100 8250 50  0000 C CNN
F 1 "LED" H 15100 8050 50  0000 C CNN
	1    15100 8150
	-1   0    0    1   
$EndComp
$Comp
L LED D7
U 1 1
P 15100 7800
F 0 "D7" H 15100 7900 50  0000 C CNN
F 1 "LED" H 15100 7700 50  0000 C CNN
	1    15100 7800
	-1   0    0    1   
$EndComp
$Comp
L NSL-32 U7
U 1 1
P 6100 2900
F 0 "U7" H 6180 3080 40  0000 C CNN
F 1 "NSL-32" H 6100 2727 40  0000 C CNN
	1    6100 2900
	0    -1   1    0   
$EndComp
$Comp
L NSL-32 U3
U 1 1
P 2700 2900
F 0 "U3" H 2780 3080 40  0000 C CNN
F 1 "NSL-32" H 2700 2727 40  0000 C CNN
	1    2700 2900
	0    -1   1    0   
$EndComp
$Comp
L LED D3
U 1 1
P 15100 6250
F 0 "D3" H 15100 6350 50  0000 C CNN
F 1 "LED" H 15100 6150 50  0000 C CNN
	1    15100 6250
	-1   0    0    1   
$EndComp
$Comp
L LED D4
U 1 1
P 15100 6600
F 0 "D4" H 15100 6700 50  0000 C CNN
F 1 "LED" H 15100 6500 50  0000 C CNN
	1    15100 6600
	-1   0    0    1   
$EndComp
$Comp
L NSL-32 U4
U 1 1
P 3550 2900
F 0 "U4" H 3630 3080 40  0000 C CNN
F 1 "NSL-32" H 3550 2727 40  0000 C CNN
	1    3550 2900
	0    -1   1    0   
$EndComp
$Comp
L NSL-32 U2
U 1 1
P 1850 2900
F 0 "U2" H 1930 3080 40  0000 C CNN
F 1 "NSL-32" H 1850 2727 40  0000 C CNN
	1    1850 2900
	0    -1   1    0   
$EndComp
$Comp
L LED D2
U 1 1
P 15100 5900
F 0 "D2" H 15100 6000 50  0000 C CNN
F 1 "LED" H 15100 5800 50  0000 C CNN
	1    15100 5900
	-1   0    0    1   
$EndComp
$Comp
L LED D1
U 1 1
P 15100 5600
F 0 "D1" H 15100 5700 50  0000 C CNN
F 1 "LED" H 15100 5500 50  0000 C CNN
	1    15100 5600
	-1   0    0    1   
$EndComp
$Comp
L NSL-32 U1
U 1 1
P 1000 2900
F 0 "U1" H 1080 3080 40  0000 C CNN
F 1 "NSL-32" H 1000 2727 40  0000 C CNN
	1    1000 2900
	0    -1   1    0   
$EndComp
$Comp
L GND #PWR028
U 1 1
P 8000 3100
F 0 "#PWR028" H 8000 3100 30  0001 C CNN
F 1 "GND" H 8000 3030 30  0001 C CNN
	1    8000 3100
	1    0    0    -1  
$EndComp
$Comp
L R R1
U 1 1
P 8000 2800
F 0 "R1" V 8080 2800 50  0000 C CNN
F 1 "R" V 8000 2800 50  0000 C CNN
	1    8000 2800
	1    0    0    -1  
$EndComp
$Comp
L GND #PWR029
U 1 1
P 5850 8700
F 0 "#PWR029" H 5850 8700 30  0001 C CNN
F 1 "GND" H 5850 8630 30  0001 C CNN
	1    5850 8700
	1    0    0    -1  
$EndComp
$Comp
L R R5
U 1 1
P 10700 5100
F 0 "R5" V 10780 5100 50  0000 C CNN
F 1 "470" V 10700 5100 50  0000 C CNN
	1    10700 5100
	0    -1   -1   0   
$EndComp
$Comp
L R R3
U 1 1
P 8850 5000
F 0 "R3" V 8930 5000 50  0000 C CNN
F 1 "5.1k" V 8850 5000 50  0000 C CNN
	1    8850 5000
	0    -1   -1   0   
$EndComp
$Comp
L TL072 U9
U 2 1
P 9850 5100
F 0 "U9" H 9800 5300 60  0000 L CNN
F 1 "LM6172" H 9800 4850 60  0000 L CNN
	2    9850 5100
	1    0    0    1   
$EndComp
$Comp
L GND #PWR030
U 1 1
P 9350 5300
F 0 "#PWR030" H 9350 5300 30  0001 C CNN
F 1 "GND" H 9350 5230 30  0001 C CNN
	1    9350 5300
	1    0    0    -1  
$EndComp
$Comp
L R R4
U 1 1
P 9850 4250
F 0 "R4" V 9930 4250 50  0000 C CNN
F 1 "5.1k" V 9850 4250 50  0000 C CNN
	1    9850 4250
	0    -1   -1   0   
$EndComp
$Comp
L +12V #PWR031
U 1 1
P 9650 5700
F 0 "#PWR031" H 9650 5650 20  0001 C CNN
F 1 "+12V" H 9650 5800 30  0000 C CNN
	1    9650 5700
	1    0    0    -1  
$EndComp
$Comp
L -12V #PWR032
U 1 1
P 9850 4550
F 0 "#PWR032" H 9850 4680 20  0001 C CNN
F 1 "-12V" H 9850 4650 30  0000 C CNN
	1    9850 4550
	-1   0    0    1   
$EndComp
$Comp
L -12V #PWR033
U 1 1
P 8000 4600
F 0 "#PWR033" H 8000 4730 20  0001 C CNN
F 1 "-12V" H 8000 4700 30  0000 C CNN
	1    8000 4600
	-1   0    0    1   
$EndComp
$Comp
L +12V #PWR034
U 1 1
P 8000 5400
F 0 "#PWR034" H 8000 5350 20  0001 C CNN
F 1 "+12V" H 8000 5500 30  0000 C CNN
	1    8000 5400
	1    0    0    -1  
$EndComp
$Comp
L R R2
U 1 1
P 8050 4250
F 0 "R2" V 8130 4250 50  0000 C CNN
F 1 "5.1k" V 8050 4250 50  0000 C CNN
	1    8050 4250
	0    -1   -1   0   
$EndComp
$Comp
L GND #PWR035
U 1 1
P 7500 5200
F 0 "#PWR035" H 7500 5200 30  0001 C CNN
F 1 "GND" H 7500 5130 30  0001 C CNN
	1    7500 5200
	1    0    0    -1  
$EndComp
$Comp
L TL072 U9
U 1 1
P 8000 5000
F 0 "U9" H 7950 5200 60  0000 L CNN
F 1 "LM6172" H 7950 4750 60  0000 L CNN
	1    8000 5000
	1    0    0    1   
$EndComp
$EndSCHEMATC
